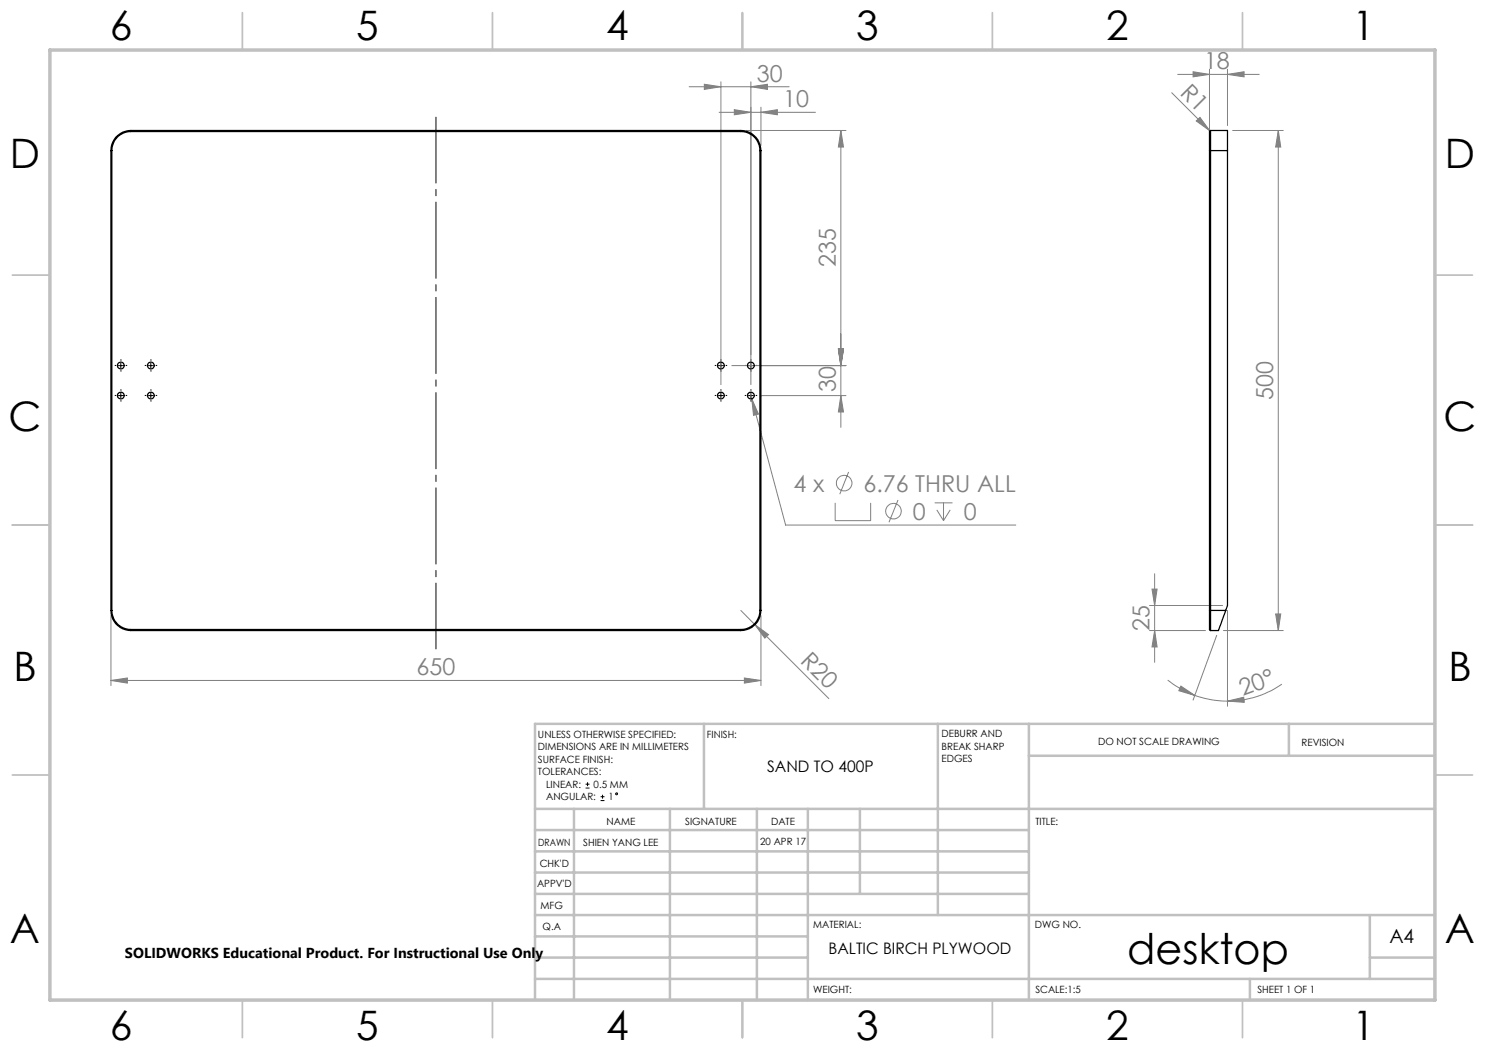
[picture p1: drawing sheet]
<svg xmlns="http://www.w3.org/2000/svg" width="297mm" height="210mm" viewBox="0 0 297 210" stroke-linecap="round" stroke-linejoin="round" font-family="sans-serif">
<g fill="none" stroke="#808080" stroke-width=".2">
<path d="M137.8 17.3h20M140.9 16.9l3.3 .4-3.3 .6zM144.2 16.4v60.5M150.2 17.3l3.3-.4v1zM150.2 16.4v60.5M234.4 18.5l7.7 7.8M235.5 14.9h16.3M238.6 14.3l3.3 .6-3.3 .5zM241.9 13.9v15.2M245.5 14.9l3.3-.6v1.1zM245.5 13.9v11.2M143.8 22.5h19.3"/>
<path d="M146.9 21.9l3.3 .6-3.3 .5zM149.2 26.1h20M152.2 22.5l3.3-.6v1.1zM152.2 21.4v7.7M168.2 26.1v59.4M168.2 26.1l.5 3.3h-1zM239.3 24.2l.7-.7 2 2.7zM246.5 26.1h10.1M255.7 26.1v100M255.7 26.1l.5 3.3h-1.1zM146.4 73.1h22.8M150 78.4l7.1 26.6h46.1"/>
<path d="M150.4 79.8l1.3 3-1 .3zM152.4 79.1h16.8M167.7 69.8h1l-.5 3.3zM168.2 79.1l.5 3.3h-1zM169.7 94.4l-1.7 4.4M167 100.6v3.5h7.1v-3.5M179.6 100l-1.8 4.4M186.9 100.6h3.6M187.4 102l1.3 2.1M188.7 100.6v3.5M190 102l-1.3 2.1M230.4 117.8h1l-.5 3.3z"/>
<path d="M230.9 114.8v17.7M22.2 136.1l3.3-.5v1zM22.2 123.1v14M22.2 136.1h130M148.2 122.1l2.8 2.8M148.9 135.6l3.3 .5-3.3 .5zM151 124.9l2.7 2-.7 .7zM151 124.9l14.8 14.8M152.2 123.1v14M229.9 126.1h11.2M229.9 121.1h14.6M230.9 126.1l.5 3.3h-1z"/>
<path d="M233.5 136a20.5 20.5 0 0 0 5.5 3.1M236.2 137.2l2.8 1.9-3.2-1zM239 139.1a19.2 19.2 0 0 0 6.5 1.1M243.3 127.1l-4.7 12.9M244.7 126.1h11.9M245.5 122.1v19.1M255.1 122.8h1.1l-.5 3.3zM256.4 136.8a18.8 18.8 0 0 1-10.9 3.4M245.5 140.2l3.2-.8 .1 1.1z"/>
<circle cx="168.8" cy="96.6" r="1.56"/>
<circle cx="178.7" cy="102.2" r="1.56"/>
</g>
<g fill="none" stroke="#000" stroke-width=".2">
<path d="M23.7 73.1h1M23.7 79.1h1M24.2 72.6v1M24.2 78.6v1M29.7 73.1h1M29.7 79.1h1M30.2 72.6v1M30.2 78.6v1M143.7 73.1h1M143.7 79.1h1M144.2 72.6v1M144.2 78.6v1"/>
<path d="M149.7 73.1h1M149.7 79.1h1M150.2 72.6v1M150.2 78.6v1M117.1 157.6h.8M117.1 156.8h.8M117.5 156.4v.8M120.1 159.3h.8M120.5 159v.7M120.1 160.1h.8"/>
<circle cx="123.3" cy="158.8" r=".19"/>
</g>
<path d="M87.2 23.4v106.4" fill="none" stroke="#000" stroke-width=".2" stroke-dasharray="15.2 1.3 1.3 1.3" stroke-dashoffset="2.1"/>
<g fill="none" stroke="#000" stroke-width=".2" stroke-dasharray="15.2 1.3 1.3 1.3">
<path d="M23.2 79.1h-.2M23.2 73.1h-.2M24.2 78.1v-.2M24.2 72.1v-.2M24.2 74.1v.2M25.2 79.1h.2M25.2 73.1h.2M29.2 73.1h-.2M29.2 79.1h-.2M30.2 72.1v-.2M30.2 74.1v.2M30.2 78.1v-.2"/>
<path d="M31.2 73.1h.2M31.2 79.1h.2M143.2 73.1h-.2M143.2 79.1h-.2M144.2 72.1v-.2M144.2 74.1v.2M144.2 78.1v-.2M145.2 73.1h.2M145.2 79.1h.2M149.2 79.1h-.2M149.2 73.1h-.2M150.2 78.1v-.2"/>
<path d="M150.2 72.1v-.2M150.2 74.1v.2M151.2 79.1h.2M151.2 73.1h.2M24.2 80.1v.2M30.2 80.1v.2M144.2 80.1v.2M150.2 80.1v.2"/>
</g>
<g fill="none" stroke="#c0c0c0" stroke-width=".35">
<path d="M48.5 2.5v7.5M98.5 2.5v7.5M148.5 2.5v7.5M198.5 2.5v7.5M248.5 2.5v7.5M2.5 55h7.5M287 55h7.5M2.5 105h7.5M287 105h7.5M2.5 155h7.5M287 155h7.5M48.5 200v7.5"/>
<path d="M98.5 200v7.5M148.5 200v7.5M198.5 200v7.5M248.5 200v7.5"/>
</g>
<g fill="none" stroke="#c0c0c0" stroke-width=".5">
<path d="M140.8 144.8v17M187.6 144.8v38.2M205.8 144.8v55.2M205.8 151.2h81.2M257.8 144.8v6.4M287 144.8h-180v55.2M107 161.8h180M107 178.8h98.8M107 174.5h98.8M107 170.3h98.8M107 166h98.8M114.8 161.8v38.2"/>
<path d="M134 161.8v38.2M151.4 161.8v38.2M161.6 161.8v38.2M172 161.8v17M107 195.8h180M107 191.5h54.6M107 187.3h54.6M107 183h180M250 195.8v4.2M274 191.5h13M274 183v12.8"/>
</g>
<path d="M10 10h277v190h-277z" fill="none" stroke="#c0c0c0" stroke-width=".7"/>
<g fill="#808080">
<path d="M239.3 24.2l.7-.7 2 2.7z"/>
<path d="M151 124.9l2.7 2-.7 .7z"/>
<path d="M150.2 17.3l3.3-.4v1zM140.9 16.9l3.3 .4-3.3 .6zM245.5 14.9l3.3-.6v1.1zM238.6 14.3l3.3 .6-3.3 .5z"/>
<path d="M150.4 79.8l.3 3.3 1-.3zM22.2 136.1l3.3-.5v1zM148.9 135.6l3.3 .5-3.3 .5zM146.9 21.9l3.3 .6-3.3 .5zM152.2 22.5l3.3-.6v1.1z"/>
<path d="M236.2 137.2l2.8 1.9-3.2-1zM245.5 140.2l3.2-.8 .1 1.1z"/>
<path d="M255.1 122.8h1.1l-.5 3.3zM255.7 26.1l.5 3.3h-1.1z"/>
<path d="M167.7 69.8h1l-.5 3.3zM168.2 79.1l.5 3.3h-1zM168.2 26.1l.5 3.3h-1zM167.7 69.8h1l-.5 3.3zM230.4 117.8h1l-.5 3.3zM230.9 126.1l.5 3.3h-1z"/>
</g>
<g fill="none" stroke="#000" stroke-width=".25">
<path d="M22.2 30.1h.2M22.2 30.1v92M22.4 30.1v92M26.2 26.3a3.8 3.8 0 0 0-3.8 3.8M26.2 26.1v.2M26.2 26.1a4 4 0 0 0-4 4M26.2 26.3h122M26.2 26.1h122M148.2 26.3a3.8 3.8 0 0 1 3.8 3.8M148.2 26.1v.2M148.2 26.1a4.1 4.1 0 0 1 4 4M152 30.1h.2"/>
<path d="M152 30.1v92M152.2 30.1v92M241.9 30.1h.2M241.9 30.1v92M242.1 26.1h3.4v4M242.1 26.1v4M242.1 26.1l-.2 .2v3.8M242.1 30.1h3.4M242.1 30.1v92M245.5 30.1v91l-.4 1M22.2 122.1a3.9 3.9 0 0 0 4 4M22.2 122.1h.2"/>
<path d="M22.4 122.1a3.8 3.8 0 0 0 3.8 3.8M26.2 125.9v.2M26.2 125.9h122M26.2 126.1h122M148.2 125.9v.2M152 122.1a3.8 3.8 0 0 1-3.8 3.8M152 122.1h.2M152.2 122.1a4 4 0 0 1-4 4M241.9 122.1h.2M241.9 122.1v3.8l.2 .2M242.1 122.1v4M242.1 122.1h3"/>
<path d="M245.1 122.1l-1.4 4h-1.6"/>
<circle cx="24.2" cy="73.1" r=".67"/>
<circle cx="24.2" cy="79.1" r=".67"/>
<circle cx="30.2" cy="73.1" r=".69"/>
<circle cx="30.2" cy="79.1" r=".69"/>
<circle cx="144.2" cy="73.1" r=".68"/>
<circle cx="144.2" cy="79.1" r=".68"/>
<circle cx="150.2" cy="73.1" r=".68"/>
<circle cx="150.2" cy="79.1" r=".68"/>
</g>
<text font-size="8.5" x="225.5" y="192.7">desktop</text>
<g font-size="8.1">
<text x="22" y="8">6</text>
<text x="71.2" y="8">5</text>
<text x="121.2" y="8">4</text>
<text x="171.3" y="8">3</text>
<text x="221.3" y="8">2</text>
<text x="270.5" y="8">1</text>
<text x="2" y="33.6">D</text>
<text x="289" y="33.6">D</text>
<text x="1.7" y="86.1">C</text>
<text x="288.7" y="86.1">C</text>
<text x="2.7" y="136.1">B</text>
<text x="289.7" y="136.1">B</text>
<text x="2" y="188.6">A</text>
<text x="289" y="188.6">A</text>
<text x="22" y="208">6</text>
<text x="71.2" y="208">5</text>
<text x="121.2" y="208">4</text>
<text x="171.3" y="208">3</text>
<text x="221.3" y="208">2</text>
<text x="270.5" y="208">1</text>
</g>
<g font-size="4.7" fill="#808080">
<text x="151.4" y="16.3">30</text>
<text x="240.8" y="13.8">18</text>
<text x="156.6" y="21.4">10</text>
<text x="235.9" y="18.8" transform="rotate(45 235.9 18.8)">R1</text>
<text x="167.2" y="53.5" transform="rotate(-90 167.2 53.5)">235</text>
<text x="167.2" y="78.4" transform="rotate(-90 167.2 78.4)">30</text>
<text x="254.7" y="80" transform="rotate(-90 254.7 80)">500</text>
<text x="158.7" y="98.3">4 x</text>
<text x="172.7" y="98.3">6.76 THRU ALL</text>
<text x="182.6" y="103.9">0</text>
<text x="192.7" y="103.9">0</text>
<text x="229.9" y="126.2" transform="rotate(-90 229.9 126.2)">25</text>
<text x="83.3" y="135.1">650</text>
<text x="159.9" y="132.4" transform="rotate(45 159.9 132.4)">R20</text>
<text x="248.6" y="139.3" transform="rotate(-20 248.6 139.3)">20°</text>
</g>
<text font-size="3.9" x="277.9" y="188.5">A4</text>
<g font-size="3.2">
<text x="153.4" y="154.4">SAND TO 400P</text>
<text x="165.7" y="190.9">BALTIC BIRCH PLYWOOD</text>
</g>
<text font-size="2.9" x="25" y="191.6">SOLIDWORKS Educational Product. For Instructional Use Only</text>
<g font-size="2">
<text x="107.6" y="147.6">UNLESS OTHERWISE SPECIFIED:</text>
<text x="141.4" y="147.6">FINISH:</text>
<text x="188.3" y="147.5">DEBURR AND</text>
<text x="188.3" y="150">BREAK SHARP</text>
<text x="219.6" y="149">DO NOT SCALE DRAWING</text>
<text x="260.3" y="149.2">REVISION</text>
<text x="107.6" y="150.1">DIMENSIONS ARE IN MILLIMETERS</text>
<text x="107.6" y="152.6">SURFACE FINISH:</text>
<text x="107.6" y="155.1">TOLERANCES:</text>
<text x="188.3" y="152.5">EDGES</text>
<text x="109.2" y="157.6">LINEAR:</text>
<text x="109.2" y="160.1">ANGULAR:</text>
<text x="118.7" y="157.6">0.5 MM</text>
<text x="121.7" y="160.1">1</text>
<text x="121.3" y="165">NAME</text>
<text x="137" y="164.9">SIGNATURE</text>
<text x="154.2" y="164.9">DATE</text>
<text x="207.1" y="164.9">TITLE:</text>
<text x="107.6" y="169.1">DRAWN</text>
<text x="107.9" y="173.3">CHK'D</text>
<text x="116.7" y="169.1">SHIEN YANG LEE</text>
<text x="152.1" y="168.9">20 APR 17</text>
<text x="107.4" y="177.4">APPV'D</text>
<text x="108.1" y="181.8">MFG</text>
<text x="108.5" y="186">Q.A</text>
<text x="162.6" y="185.5">MATERIAL:</text>
<text x="207" y="185.5">DWG NO.</text>
<text x="162.6" y="198.5">WEIGHT:</text>
<text x="207.1" y="198.6">SCALE:1:5</text>
<text x="251.5" y="198.6">SHEET 1 OF 1</text>
</g>
</svg>
